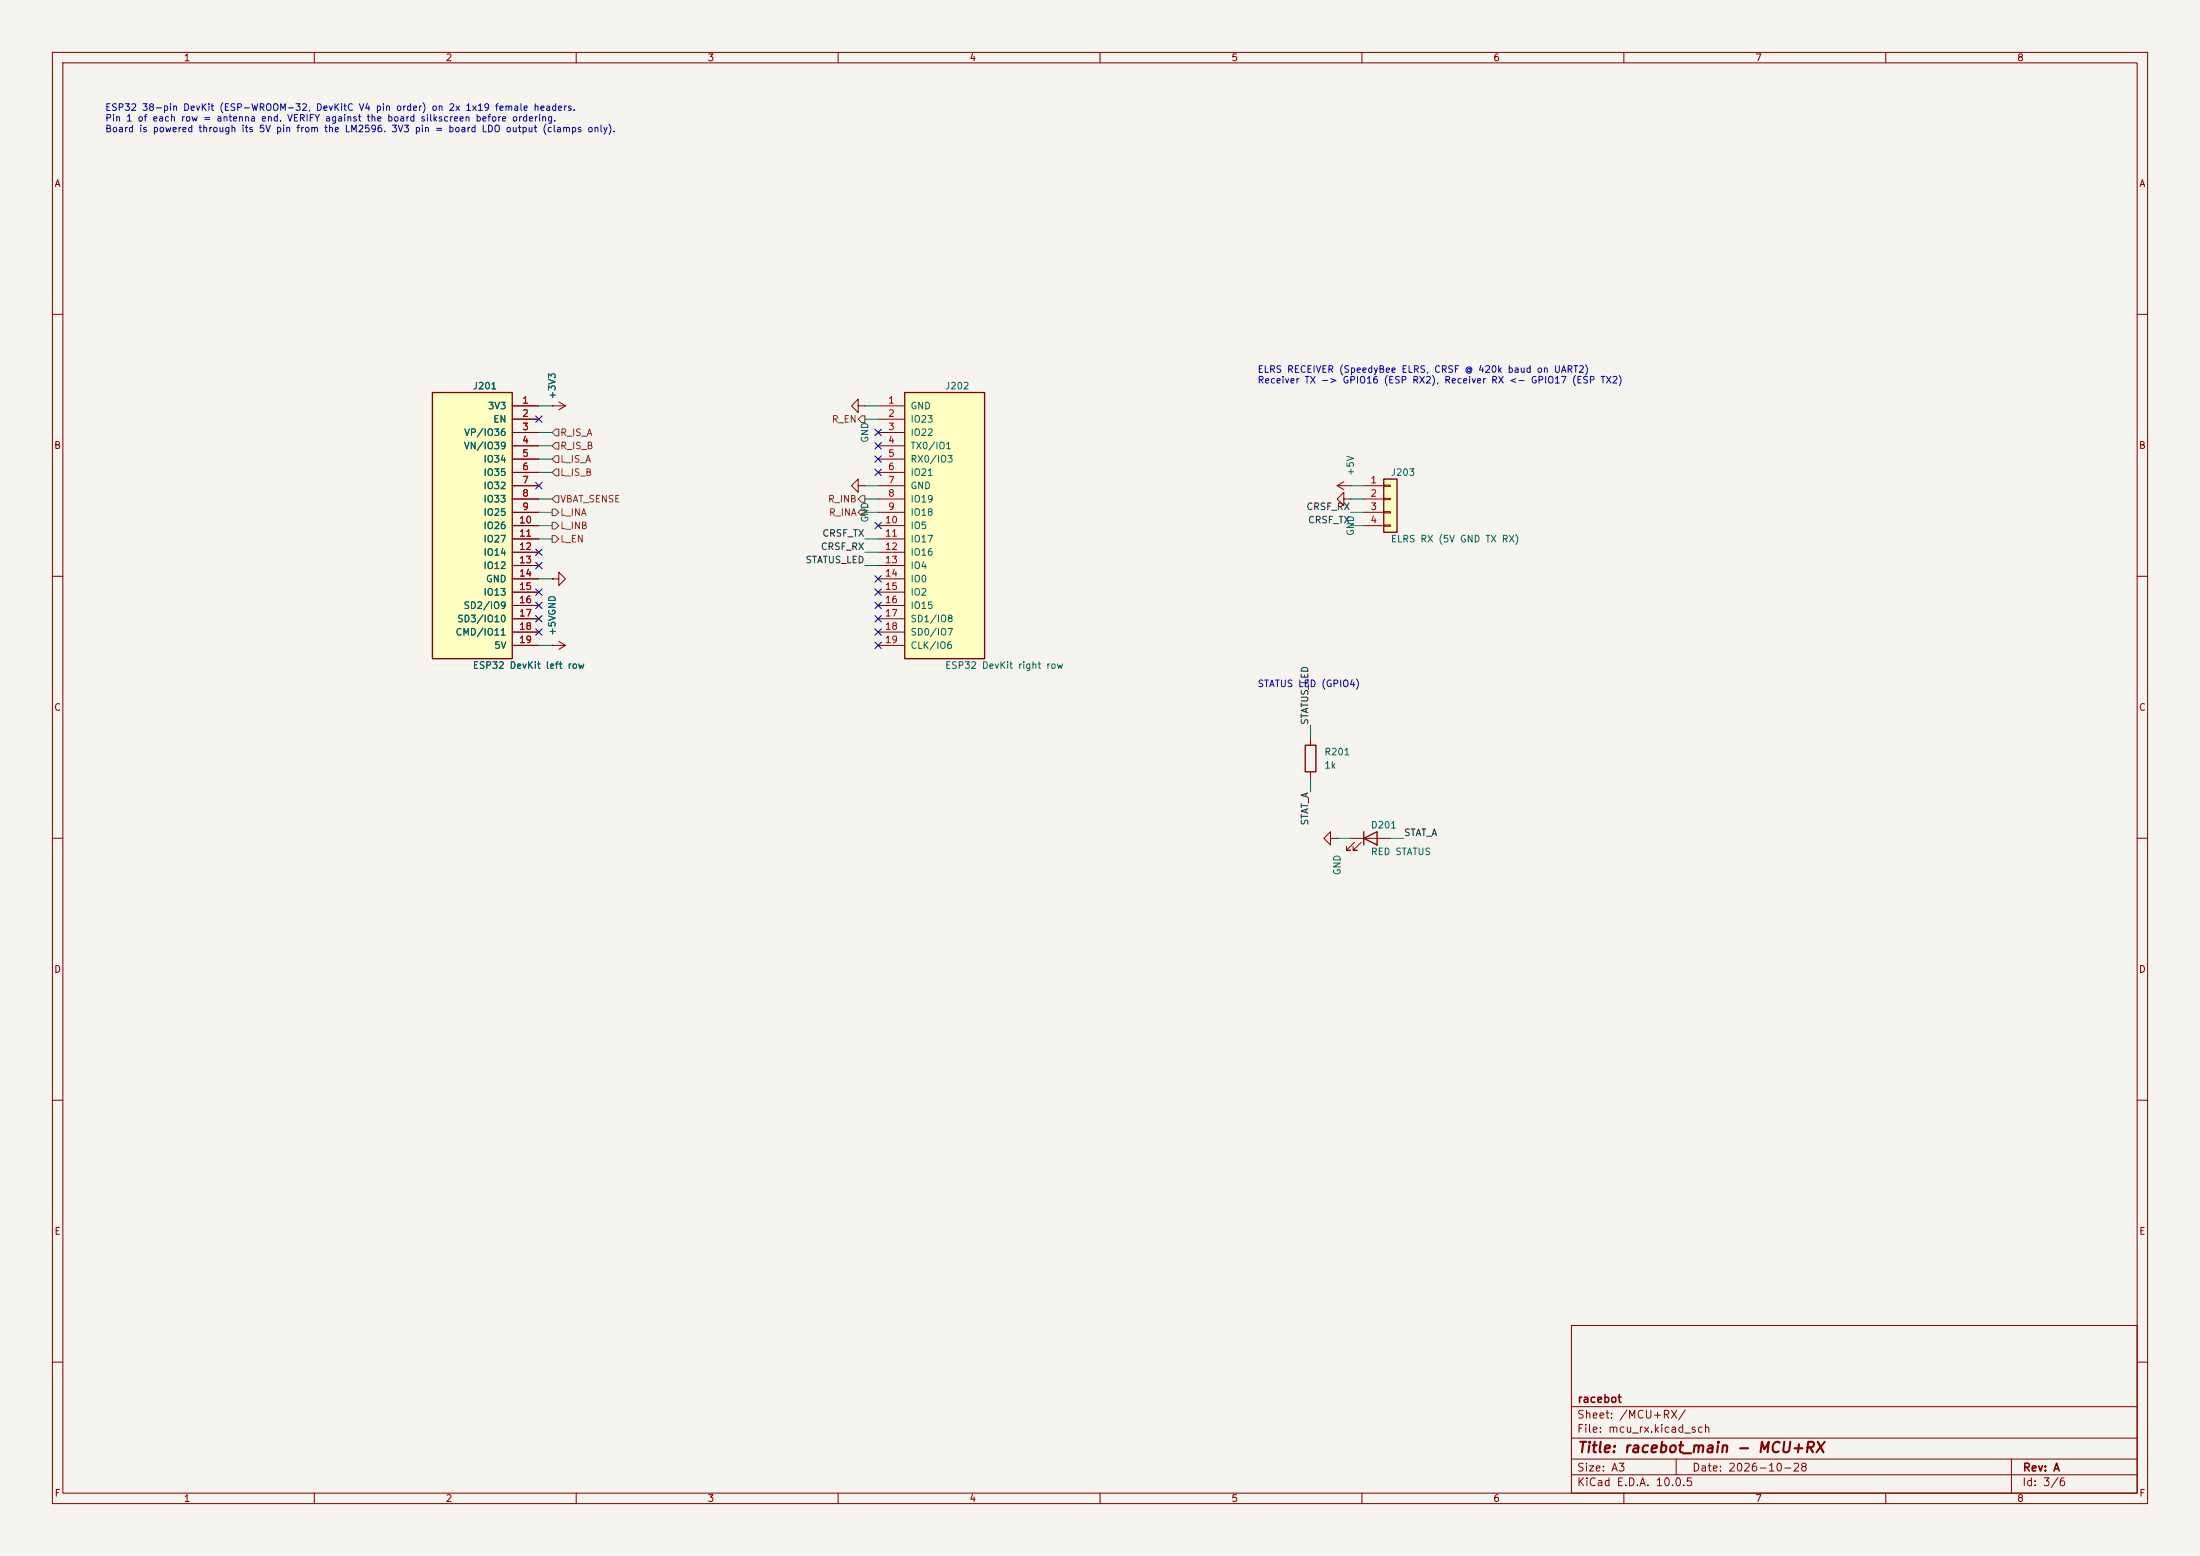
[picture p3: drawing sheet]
(kicad_sch
 (version 20260306)
 (generator "eeschema")
 (generator_version "10.0")
 (paper "A3")
 (title_block
  (title "racebot_main - MCU+RX")
  (date "2026-10-28")
  (rev "A")
  (company "racebot"))
 (lib_symbols
  (symbol "Connector_Generic:Conn_01x04"
   (pin_names
    (offset 1.016) (hide yes)) (exclude_from_sim no) (in_bom yes) (on_board yes)
   (in_pos_files yes)
   (duplicate_pin_numbers_are_jumpers no)
   (property "Reference" "J" (at 0 5.08 0) (show_name no) (do_not_autoplace no) (effects (font (size 1.27 1.27))))
   (property "Value" "Conn_01x04" (at 0 -7.62 0) (show_name no) (do_not_autoplace no) (effects (font (size 1.27 1.27))))
   (property "Footprint" "" (at 0 0 0) (show_name no) (do_not_autoplace no) (hide yes) (effects (font (size 1.27 1.27))))
   (property "Datasheet" "" (at 0 0 0) (show_name no) (do_not_autoplace no) (hide yes) (effects (font (size 1.27 1.27))))
   (property "Description" "Generic connector, single row, 01x04, script generated (kicad-library-utils/schlib/autogen/connector/)" (at 0 0 0) (show_name no) (do_not_autoplace no) (hide yes) (effects (font (size 1.27 1.27))))
   (symbol "Conn_01x04_1_1"
    (rectangle (start -1.27 3.81) (end 1.27 -6.35) (stroke (width 0.254) (type default)) (fill (type background)))
    (rectangle (start -1.27 2.667) (end 0 2.413) (stroke (width 0.1524) (type default)) (fill (type none)))
    (rectangle (start -1.27 0.127) (end 0 -0.127) (stroke (width 0.1524) (type default)) (fill (type none)))
    (rectangle (start -1.27 -2.413) (end 0 -2.667) (stroke (width 0.1524) (type default)) (fill (type none)))
    (rectangle (start -1.27 -4.953) (end 0 -5.207) (stroke (width 0.1524) (type default)) (fill (type none)))
    (pin passive line (at -5.08 2.54 0) (length 3.81) (name "Pin_1" (effects (font (size 1.27 1.27)))) (number "1" (effects (font (size 1.27 1.27)))))
    (pin passive line (at -5.08 0 0) (length 3.81) (name "Pin_2" (effects (font (size 1.27 1.27)))) (number "2" (effects (font (size 1.27 1.27)))))
    (pin passive line (at -5.08 -2.54 0) (length 3.81) (name "Pin_3" (effects (font (size 1.27 1.27)))) (number "3" (effects (font (size 1.27 1.27)))))
    (pin passive line (at -5.08 -5.08 0) (length 3.81) (name "Pin_4" (effects (font (size 1.27 1.27)))) (number "4" (effects (font (size 1.27 1.27))))))
   (embedded_fonts no))
  (symbol "Device:LED"
   (pin_numbers (hide yes))
   (pin_names
    (offset 1.016) (hide yes)) (exclude_from_sim no) (in_bom yes) (on_board yes)
   (in_pos_files yes)
   (duplicate_pin_numbers_are_jumpers no)
   (property "Reference" "D" (at 0 2.54 0) (show_name no) (do_not_autoplace no) (effects (font (size 1.27 1.27))))
   (property "Value" "LED" (at 0 -2.54 0) (show_name no) (do_not_autoplace no) (effects (font (size 1.27 1.27))))
   (property "Footprint" "" (at 0 0 0) (show_name no) (do_not_autoplace no) (hide yes) (effects (font (size 1.27 1.27))))
   (property "Datasheet" "" (at 0 0 0) (show_name no) (do_not_autoplace no) (hide yes) (effects (font (size 1.27 1.27))))
   (property "Description" "Light emitting diode" (at 0 0 0) (show_name no) (do_not_autoplace no) (hide yes) (effects (font (size 1.27 1.27))))
   (property "Sim.Pins" "1=K 2=A" (at 0 0 0) (show_name no) (do_not_autoplace no) (hide yes) (effects (font (size 1.27 1.27))))
   (symbol "LED_0_1"
    (polyline (pts (xy -3.048 -0.762) (xy -4.572 -2.286) (xy -3.81 -2.286) (xy -4.572 -2.286) (xy -4.572 -1.524)) (stroke (width 0) (type default)) (fill (type none)))
    (polyline (pts (xy -1.778 -0.762) (xy -3.302 -2.286) (xy -2.54 -2.286) (xy -3.302 -2.286) (xy -3.302 -1.524)) (stroke (width 0) (type default)) (fill (type none)))
    (polyline (pts (xy -1.27 0) (xy 1.27 0)) (stroke (width 0) (type default)) (fill (type none)))
    (polyline (pts (xy -1.27 -1.27) (xy -1.27 1.27)) (stroke (width 0.254) (type default)) (fill (type none)))
    (polyline (pts (xy 1.27 -1.27) (xy 1.27 1.27) (xy -1.27 0) (xy 1.27 -1.27)) (stroke (width 0.254) (type default)) (fill (type none))))
   (symbol "LED_1_1"
    (pin passive line (at -3.81 0 0) (length 2.54) (name "K" (effects (font (size 1.27 1.27)))) (number "1" (effects (font (size 1.27 1.27)))))
    (pin passive line (at 3.81 0 180) (length 2.54) (name "A" (effects (font (size 1.27 1.27)))) (number "2" (effects (font (size 1.27 1.27))))))
   (embedded_fonts no))
  (symbol "Device:R"
   (pin_numbers (hide yes))
   (pin_names
    (offset 0)) (exclude_from_sim no) (in_bom yes) (on_board yes)
   (in_pos_files yes)
   (duplicate_pin_numbers_are_jumpers no)
   (property "Reference" "R" (at 2.032 0 90) (show_name no) (do_not_autoplace no) (effects (font (size 1.27 1.27))))
   (property "Value" "R" (at 0 0 90) (show_name no) (do_not_autoplace no) (effects (font (size 1.27 1.27))))
   (property "Footprint" "" (at -1.778 0 90) (show_name no) (do_not_autoplace no) (hide yes) (effects (font (size 1.27 1.27))))
   (property "Datasheet" "" (at 0 0 0) (show_name no) (do_not_autoplace no) (hide yes) (effects (font (size 1.27 1.27))))
   (property "Description" "Resistor" (at 0 0 0) (show_name no) (do_not_autoplace no) (hide yes) (effects (font (size 1.27 1.27))))
   (symbol "R_0_1"
    (rectangle (start -1.016 -2.54) (end 1.016 2.54) (stroke (width 0.254) (type default)) (fill (type none))))
   (symbol "R_1_1"
    (pin passive line (at 0 3.81 270) (length 1.27) (name "" (effects (font (size 1.27 1.27)))) (number "1" (effects (font (size 1.27 1.27)))))
    (pin passive line (at 0 -3.81 90) (length 1.27) (name "" (effects (font (size 1.27 1.27)))) (number "2" (effects (font (size 1.27 1.27))))))
   (embedded_fonts no))
  (symbol "power:+3V3"
   (power global)
   (pin_numbers (hide yes))
   (pin_names
    (offset 0) (hide yes)) (exclude_from_sim no) (in_bom yes) (on_board yes)
   (in_pos_files yes)
   (duplicate_pin_numbers_are_jumpers no)
   (property "Reference" "#PWR" (at 0 -3.81 0) (show_name no) (do_not_autoplace no) (hide yes) (effects (font (size 1.27 1.27))))
   (property "Value" "+3V3" (at 0 3.556 0) (show_name no) (do_not_autoplace no) (effects (font (size 1.27 1.27))))
   (property "Footprint" "" (at 0 0 0) (show_name no) (do_not_autoplace no) (hide yes) (effects (font (size 1.27 1.27))))
   (property "Datasheet" "" (at 0 0 0) (show_name no) (do_not_autoplace no) (hide yes) (effects (font (size 1.27 1.27))))
   (property "Description" "Power symbol creates a global label with name \"+3V3\"" (at 0 0 0) (show_name no) (do_not_autoplace no) (hide yes) (effects (font (size 1.27 1.27))))
   (symbol "+3V3_0_1"
    (polyline (pts (xy -0.762 1.27) (xy 0 2.54)) (stroke (width 0) (type default)) (fill (type none)))
    (polyline (pts (xy 0 2.54) (xy 0.762 1.27)) (stroke (width 0) (type default)) (fill (type none)))
    (polyline (pts (xy 0 0) (xy 0 2.54)) (stroke (width 0) (type default)) (fill (type none))))
   (symbol "+3V3_1_1"
    (pin power_in line (at 0 0 90) (length 0) (name "" (effects (font (size 1.27 1.27)))) (number "1" (effects (font (size 1.27 1.27))))))
   (embedded_fonts no))
  (symbol "power:+5V"
   (power global)
   (pin_numbers (hide yes))
   (pin_names
    (offset 0) (hide yes)) (exclude_from_sim no) (in_bom yes) (on_board yes)
   (in_pos_files yes)
   (duplicate_pin_numbers_are_jumpers no)
   (property "Reference" "#PWR" (at 0 -3.81 0) (show_name no) (do_not_autoplace no) (hide yes) (effects (font (size 1.27 1.27))))
   (property "Value" "+5V" (at 0 3.556 0) (show_name no) (do_not_autoplace no) (effects (font (size 1.27 1.27))))
   (property "Footprint" "" (at 0 0 0) (show_name no) (do_not_autoplace no) (hide yes) (effects (font (size 1.27 1.27))))
   (property "Datasheet" "" (at 0 0 0) (show_name no) (do_not_autoplace no) (hide yes) (effects (font (size 1.27 1.27))))
   (property "Description" "Power symbol creates a global label with name \"+5V\"" (at 0 0 0) (show_name no) (do_not_autoplace no) (hide yes) (effects (font (size 1.27 1.27))))
   (symbol "+5V_0_1"
    (polyline (pts (xy -0.762 1.27) (xy 0 2.54)) (stroke (width 0) (type default)) (fill (type none)))
    (polyline (pts (xy 0 2.54) (xy 0.762 1.27)) (stroke (width 0) (type default)) (fill (type none)))
    (polyline (pts (xy 0 0) (xy 0 2.54)) (stroke (width 0) (type default)) (fill (type none))))
   (symbol "+5V_1_1"
    (pin power_in line (at 0 0 90) (length 0) (name "" (effects (font (size 1.27 1.27)))) (number "1" (effects (font (size 1.27 1.27))))))
   (embedded_fonts no))
  (symbol "power:GND"
   (power global)
   (pin_numbers (hide yes))
   (pin_names
    (offset 0) (hide yes)) (exclude_from_sim no) (in_bom yes) (on_board yes)
   (in_pos_files yes)
   (duplicate_pin_numbers_are_jumpers no)
   (property "Reference" "#PWR" (at 0 -6.35 0) (show_name no) (do_not_autoplace no) (hide yes) (effects (font (size 1.27 1.27))))
   (property "Value" "GND" (at 0 -3.81 0) (show_name no) (do_not_autoplace no) (effects (font (size 1.27 1.27))))
   (property "Footprint" "" (at 0 0 0) (show_name no) (do_not_autoplace no) (hide yes) (effects (font (size 1.27 1.27))))
   (property "Datasheet" "" (at 0 0 0) (show_name no) (do_not_autoplace no) (hide yes) (effects (font (size 1.27 1.27))))
   (property "Description" "Power symbol creates a global label with name \"GND\" , ground" (at 0 0 0) (show_name no) (do_not_autoplace no) (hide yes) (effects (font (size 1.27 1.27))))
   (symbol "GND_0_1"
    (polyline (pts (xy 0 0) (xy 0 -1.27) (xy 1.27 -1.27) (xy 0 -2.54) (xy -1.27 -1.27) (xy 0 -1.27)) (stroke (width 0) (type default)) (fill (type none))))
   (symbol "GND_1_1"
    (pin power_in line (at 0 0 270) (length 0) (name "" (effects (font (size 1.27 1.27)))) (number "1" (effects (font (size 1.27 1.27))))))
   (embedded_fonts no))
  (symbol "racebot:ESP32_DevKit38_L"
   (pin_names
    (offset 1.016)) (exclude_from_sim no) (in_bom yes) (on_board yes)
   (in_pos_files yes)
   (duplicate_pin_numbers_are_jumpers no)
   (property "Reference" "J" (at 0 26.67 0) (show_name no) (do_not_autoplace no) (effects (font (size 1.27 1.27))))
   (property "Value" "ESP32_DevKit38_L" (at 0 -26.67 0) (show_name no) (do_not_autoplace no) (effects (font (size 1.27 1.27))))
   (property "Footprint" "Connector_PinSocket_2.54mm:PinSocket_1x19_P2.54mm_Vertical" (at 0 0 0) (show_name no) (do_not_autoplace no) (hide yes) (effects (font (size 1.27 1.27))))
   (property "Datasheet" "" (at 0 0 0) (show_name no) (do_not_autoplace no) (hide yes) (effects (font (size 1.27 1.27))))
   (property "Description" "1x19 female header row for a 38-pin ESP32-WROOM-32 DevKit (DevKitC V4 pin order)" (at 0 0 0) (show_name no) (do_not_autoplace no) (hide yes) (effects (font (size 1.27 1.27))))
   (symbol "ESP32_DevKit38_L_0_1"
    (rectangle (start -7.62 25.4) (end 7.62 -25.4) (stroke (width 0.254) (type default)) (fill (type background))))
   (symbol "ESP32_DevKit38_L_1_1"
    (pin power_out line (at 12.7 22.86 180) (length 5.08) (name "3V3" (effects (font (size 1.27 1.27)))) (number "1" (effects (font (size 1.27 1.27)))))
    (pin bidirectional line (at 12.7 20.32 180) (length 5.08) (name "EN" (effects (font (size 1.27 1.27)))) (number "2" (effects (font (size 1.27 1.27)))))
    (pin input line (at 12.7 17.78 180) (length 5.08) (name "VP/IO36" (effects (font (size 1.27 1.27)))) (number "3" (effects (font (size 1.27 1.27)))))
    (pin input line (at 12.7 15.24 180) (length 5.08) (name "VN/IO39" (effects (font (size 1.27 1.27)))) (number "4" (effects (font (size 1.27 1.27)))))
    (pin input line (at 12.7 12.7 180) (length 5.08) (name "IO34" (effects (font (size 1.27 1.27)))) (number "5" (effects (font (size 1.27 1.27)))))
    (pin input line (at 12.7 10.16 180) (length 5.08) (name "IO35" (effects (font (size 1.27 1.27)))) (number "6" (effects (font (size 1.27 1.27)))))
    (pin bidirectional line (at 12.7 7.62 180) (length 5.08) (name "IO32" (effects (font (size 1.27 1.27)))) (number "7" (effects (font (size 1.27 1.27)))))
    (pin bidirectional line (at 12.7 5.08 180) (length 5.08) (name "IO33" (effects (font (size 1.27 1.27)))) (number "8" (effects (font (size 1.27 1.27)))))
    (pin bidirectional line (at 12.7 2.54 180) (length 5.08) (name "IO25" (effects (font (size 1.27 1.27)))) (number "9" (effects (font (size 1.27 1.27)))))
    (pin bidirectional line (at 12.7 0 180) (length 5.08) (name "IO26" (effects (font (size 1.27 1.27)))) (number "10" (effects (font (size 1.27 1.27)))))
    (pin bidirectional line (at 12.7 -2.54 180) (length 5.08) (name "IO27" (effects (font (size 1.27 1.27)))) (number "11" (effects (font (size 1.27 1.27)))))
    (pin bidirectional line (at 12.7 -5.08 180) (length 5.08) (name "IO14" (effects (font (size 1.27 1.27)))) (number "12" (effects (font (size 1.27 1.27)))))
    (pin bidirectional line (at 12.7 -7.62 180) (length 5.08) (name "IO12" (effects (font (size 1.27 1.27)))) (number "13" (effects (font (size 1.27 1.27)))))
    (pin passive line (at 12.7 -10.16 180) (length 5.08) (name "GND" (effects (font (size 1.27 1.27)))) (number "14" (effects (font (size 1.27 1.27)))))
    (pin bidirectional line (at 12.7 -12.7 180) (length 5.08) (name "IO13" (effects (font (size 1.27 1.27)))) (number "15" (effects (font (size 1.27 1.27)))))
    (pin bidirectional line (at 12.7 -15.24 180) (length 5.08) (name "SD2/IO9" (effects (font (size 1.27 1.27)))) (number "16" (effects (font (size 1.27 1.27)))))
    (pin bidirectional line (at 12.7 -17.78 180) (length 5.08) (name "SD3/IO10" (effects (font (size 1.27 1.27)))) (number "17" (effects (font (size 1.27 1.27)))))
    (pin bidirectional line (at 12.7 -20.32 180) (length 5.08) (name "CMD/IO11" (effects (font (size 1.27 1.27)))) (number "18" (effects (font (size 1.27 1.27)))))
    (pin power_in line (at 12.7 -22.86 180) (length 5.08) (name "5V" (effects (font (size 1.27 1.27)))) (number "19" (effects (font (size 1.27 1.27))))))
   (embedded_fonts no))
  (symbol "racebot:ESP32_DevKit38_R"
   (pin_names
    (offset 1.016)) (exclude_from_sim no) (in_bom yes) (on_board yes)
   (in_pos_files yes)
   (duplicate_pin_numbers_are_jumpers no)
   (property "Reference" "J" (at 0 26.67 0) (show_name no) (do_not_autoplace no) (effects (font (size 1.27 1.27))))
   (property "Value" "ESP32_DevKit38_R" (at 0 -26.67 0) (show_name no) (do_not_autoplace no) (effects (font (size 1.27 1.27))))
   (property "Footprint" "Connector_PinSocket_2.54mm:PinSocket_1x19_P2.54mm_Vertical" (at 0 0 0) (show_name no) (do_not_autoplace no) (hide yes) (effects (font (size 1.27 1.27))))
   (property "Datasheet" "" (at 0 0 0) (show_name no) (do_not_autoplace no) (hide yes) (effects (font (size 1.27 1.27))))
   (property "Description" "1x19 female header row for a 38-pin ESP32-WROOM-32 DevKit (DevKitC V4 pin order)" (at 0 0 0) (show_name no) (do_not_autoplace no) (hide yes) (effects (font (size 1.27 1.27))))
   (symbol "ESP32_DevKit38_R_0_1"
    (rectangle (start -7.62 25.4) (end 7.62 -25.4) (stroke (width 0.254) (type default)) (fill (type background))))
   (symbol "ESP32_DevKit38_R_1_1"
    (pin passive line (at -12.7 22.86 0) (length 5.08) (name "GND" (effects (font (size 1.27 1.27)))) (number "1" (effects (font (size 1.27 1.27)))))
    (pin bidirectional line (at -12.7 20.32 0) (length 5.08) (name "IO23" (effects (font (size 1.27 1.27)))) (number "2" (effects (font (size 1.27 1.27)))))
    (pin bidirectional line (at -12.7 17.78 0) (length 5.08) (name "IO22" (effects (font (size 1.27 1.27)))) (number "3" (effects (font (size 1.27 1.27)))))
    (pin bidirectional line (at -12.7 15.24 0) (length 5.08) (name "TX0/IO1" (effects (font (size 1.27 1.27)))) (number "4" (effects (font (size 1.27 1.27)))))
    (pin bidirectional line (at -12.7 12.7 0) (length 5.08) (name "RX0/IO3" (effects (font (size 1.27 1.27)))) (number "5" (effects (font (size 1.27 1.27)))))
    (pin bidirectional line (at -12.7 10.16 0) (length 5.08) (name "IO21" (effects (font (size 1.27 1.27)))) (number "6" (effects (font (size 1.27 1.27)))))
    (pin passive line (at -12.7 7.62 0) (length 5.08) (name "GND" (effects (font (size 1.27 1.27)))) (number "7" (effects (font (size 1.27 1.27)))))
    (pin bidirectional line (at -12.7 5.08 0) (length 5.08) (name "IO19" (effects (font (size 1.27 1.27)))) (number "8" (effects (font (size 1.27 1.27)))))
    (pin bidirectional line (at -12.7 2.54 0) (length 5.08) (name "IO18" (effects (font (size 1.27 1.27)))) (number "9" (effects (font (size 1.27 1.27)))))
    (pin bidirectional line (at -12.7 0 0) (length 5.08) (name "IO5" (effects (font (size 1.27 1.27)))) (number "10" (effects (font (size 1.27 1.27)))))
    (pin bidirectional line (at -12.7 -2.54 0) (length 5.08) (name "IO17" (effects (font (size 1.27 1.27)))) (number "11" (effects (font (size 1.27 1.27)))))
    (pin bidirectional line (at -12.7 -5.08 0) (length 5.08) (name "IO16" (effects (font (size 1.27 1.27)))) (number "12" (effects (font (size 1.27 1.27)))))
    (pin bidirectional line (at -12.7 -7.62 0) (length 5.08) (name "IO4" (effects (font (size 1.27 1.27)))) (number "13" (effects (font (size 1.27 1.27)))))
    (pin bidirectional line (at -12.7 -10.16 0) (length 5.08) (name "IO0" (effects (font (size 1.27 1.27)))) (number "14" (effects (font (size 1.27 1.27)))))
    (pin bidirectional line (at -12.7 -12.7 0) (length 5.08) (name "IO2" (effects (font (size 1.27 1.27)))) (number "15" (effects (font (size 1.27 1.27)))))
    (pin bidirectional line (at -12.7 -15.24 0) (length 5.08) (name "IO15" (effects (font (size 1.27 1.27)))) (number "16" (effects (font (size 1.27 1.27)))))
    (pin bidirectional line (at -12.7 -17.78 0) (length 5.08) (name "SD1/IO8" (effects (font (size 1.27 1.27)))) (number "17" (effects (font (size 1.27 1.27)))))
    (pin bidirectional line (at -12.7 -20.32 0) (length 5.08) (name "SD0/IO7" (effects (font (size 1.27 1.27)))) (number "18" (effects (font (size 1.27 1.27)))))
    (pin bidirectional line (at -12.7 -22.86 0) (length 5.08) (name "CLK/IO6" (effects (font (size 1.27 1.27)))) (number "19" (effects (font (size 1.27 1.27))))))
   (embedded_fonts no)))
 (text "ELRS RECEIVER (SpeedyBee ELRS, CRSF @ 420k baud on UART2)\nReceiver TX -> GPIO16 (ESP RX2), Receiver RX <- GPIO17 (ESP TX2)"
  (exclude_from_sim no)
  (at 240 70 0)
  (effects (font (size 1.27 1.27)) (justify left top)))
 (text "ESP32 38-pin DevKit (ESP-WROOM-32, DevKitC V4 pin order) on 2x 1x19 female headers.\nPin 1 of each row = antenna end. VERIFY against the board silkscreen before ordering.\nBoard is powered through its 5V pin from the LM2596. 3V3 pin = board LDO output (clamps only)."
  (exclude_from_sim no)
  (at 20 20 0)
  (effects (font (size 1.27 1.27)) (justify left top)))
 (text "STATUS LED (GPIO4)"
  (exclude_from_sim no)
  (at 240 130 0)
  (effects (font (size 1.27 1.27)) (justify left top)))
 (no_connect
  (at 167.64 113.03))
 (no_connect
  (at 102.87 115.57))
 (no_connect
  (at 167.64 90.17))
 (no_connect
  (at 167.64 118.11))
 (no_connect
  (at 102.87 92.71))
 (no_connect
  (at 102.87 80.01))
 (no_connect
  (at 102.87 113.03))
 (no_connect
  (at 167.64 82.55))
 (no_connect
  (at 102.87 118.11))
 (no_connect
  (at 102.87 120.65))
 (no_connect
  (at 167.64 100.33))
 (no_connect
  (at 167.64 115.57))
 (no_connect
  (at 167.64 110.49))
 (no_connect
  (at 102.87 105.41))
 (no_connect
  (at 167.64 87.63))
 (no_connect
  (at 102.87 107.95))
 (no_connect
  (at 167.64 85.09))
 (no_connect
  (at 167.64 120.65))
 (no_connect
  (at 167.64 123.19))
 (wire
  (pts (xy 167.64 92.71) (xy 165.1 92.71))
  (stroke (width 0) (type default)))
 (wire
  (pts (xy 102.87 82.55) (xy 105.41 82.55))
  (stroke (width 0) (type default)))
 (wire
  (pts (xy 257.81 160.02) (xy 255.27 160.02))
  (stroke (width 0) (type default)))
 (wire
  (pts (xy 102.87 110.49) (xy 105.41 110.49))
  (stroke (width 0) (type default)))
 (wire
  (pts (xy 167.64 80.01) (xy 165.1 80.01))
  (stroke (width 0) (type default)))
 (wire
  (pts (xy 260.35 97.79) (xy 257.81 97.79))
  (stroke (width 0) (type default)))
 (wire
  (pts (xy 167.64 102.87) (xy 165.1 102.87))
  (stroke (width 0) (type default)))
 (wire
  (pts (xy 102.87 95.25) (xy 105.41 95.25))
  (stroke (width 0) (type default)))
 (wire
  (pts (xy 260.35 92.71) (xy 257.81 92.71))
  (stroke (width 0) (type default)))
 (wire
  (pts (xy 167.64 77.47) (xy 165.1 77.47))
  (stroke (width 0) (type default)))
 (wire
  (pts (xy 260.35 95.25) (xy 257.81 95.25))
  (stroke (width 0) (type default)))
 (wire
  (pts (xy 260.35 100.33) (xy 257.81 100.33))
  (stroke (width 0) (type default)))
 (wire
  (pts (xy 167.64 97.79) (xy 165.1 97.79))
  (stroke (width 0) (type default)))
 (wire
  (pts (xy 102.87 77.47) (xy 105.41 77.47))
  (stroke (width 0) (type default)))
 (wire
  (pts (xy 250.19 148.59) (xy 250.19 151.13))
  (stroke (width 0) (type default)))
 (wire
  (pts (xy 167.64 107.95) (xy 165.1 107.95))
  (stroke (width 0) (type default)))
 (wire
  (pts (xy 102.87 97.79) (xy 105.41 97.79))
  (stroke (width 0) (type default)))
 (wire
  (pts (xy 102.87 87.63) (xy 105.41 87.63))
  (stroke (width 0) (type default)))
 (wire
  (pts (xy 265.43 160.02) (xy 267.97 160.02))
  (stroke (width 0) (type default)))
 (wire
  (pts (xy 167.64 105.41) (xy 165.1 105.41))
  (stroke (width 0) (type default)))
 (wire
  (pts (xy 250.19 140.97) (xy 250.19 138.43))
  (stroke (width 0) (type default)))
 (wire
  (pts (xy 102.87 90.17) (xy 105.41 90.17))
  (stroke (width 0) (type default)))
 (wire
  (pts (xy 167.64 95.25) (xy 165.1 95.25))
  (stroke (width 0) (type default)))
 (wire
  (pts (xy 102.87 102.87) (xy 105.41 102.87))
  (stroke (width 0) (type default)))
 (wire
  (pts (xy 102.87 85.09) (xy 105.41 85.09))
  (stroke (width 0) (type default)))
 (wire
  (pts (xy 102.87 123.19) (xy 105.41 123.19))
  (stroke (width 0) (type default)))
 (wire
  (pts (xy 102.87 100.33) (xy 105.41 100.33))
  (stroke (width 0) (type default)))
 (label "STATUS_LED"
  (at 165.1 107.95 180)
  (effects (font (size 1.27 1.27)) (justify right bottom)))
 (label "CRSF_TX"
  (at 165.1 102.87 180)
  (effects (font (size 1.27 1.27)) (justify right bottom)))
 (label "CRSF_RX"
  (at 257.81 97.79 180)
  (effects (font (size 1.27 1.27)) (justify right bottom)))
 (label "CRSF_TX"
  (at 257.81 100.33 180)
  (effects (font (size 1.27 1.27)) (justify right bottom)))
 (label "STATUS_LED"
  (at 250.19 138.43 90)
  (effects (font (size 1.27 1.27)) (justify left bottom)))
 (label "STAT_A"
  (at 267.97 160.02 0)
  (effects (font (size 1.27 1.27)) (justify left bottom)))
 (label "STAT_A"
  (at 250.19 151.13 270)
  (effects (font (size 1.27 1.27)) (justify right bottom)))
 (label "CRSF_RX"
  (at 165.1 105.41 180)
  (effects (font (size 1.27 1.27)) (justify right bottom)))
 (hierarchical_label "R_INA"
  (shape output)
  (at 165.1 97.79 180)
  (effects (font (size 1.27 1.27)) (justify right)))
 (hierarchical_label "L_IS_B"
  (shape input)
  (at 105.41 90.17 0)
  (effects (font (size 1.27 1.27)) (justify left)))
 (hierarchical_label "VBAT_SENSE"
  (shape input)
  (at 105.41 95.25 0)
  (effects (font (size 1.27 1.27)) (justify left)))
 (hierarchical_label "L_INB"
  (shape output)
  (at 105.41 100.33 0)
  (effects (font (size 1.27 1.27)) (justify left)))
 (hierarchical_label "R_IS_A"
  (shape input)
  (at 105.41 82.55 0)
  (effects (font (size 1.27 1.27)) (justify left)))
 (hierarchical_label "L_INA"
  (shape output)
  (at 105.41 97.79 0)
  (effects (font (size 1.27 1.27)) (justify left)))
 (hierarchical_label "L_EN"
  (shape output)
  (at 105.41 102.87 0)
  (effects (font (size 1.27 1.27)) (justify left)))
 (hierarchical_label "R_IS_B"
  (shape input)
  (at 105.41 85.09 0)
  (effects (font (size 1.27 1.27)) (justify left)))
 (hierarchical_label "L_IS_A"
  (shape input)
  (at 105.41 87.63 0)
  (effects (font (size 1.27 1.27)) (justify left)))
 (hierarchical_label "R_INB"
  (shape output)
  (at 165.1 95.25 180)
  (effects (font (size 1.27 1.27)) (justify right)))
 (hierarchical_label "R_EN"
  (shape output)
  (at 165.1 80.01 180)
  (effects (font (size 1.27 1.27)) (justify right)))
 (symbol
  (lib_id "Device:LED")
  (at 261.62 160.02 0)
  (unit 1)
  (body_style 1)
  (exclude_from_sim no)
  (in_bom yes)
  (on_board yes)
  (in_pos_files yes)
  (dnp no)
  (property "Reference" "D201" (at 261.62 157.48 0) (show_name no) (do_not_autoplace no) (effects (font (size 1.27 1.27)) (justify left)))
  (property "Value" "RED STATUS" (at 261.62 162.56 0) (show_name no) (do_not_autoplace no) (effects (font (size 1.27 1.27)) (justify left)))
  (property "Footprint" "LED_SMD:LED_0603_1608Metric" (at 261.62 160.02 0) (hide yes) (show_name no) (do_not_autoplace no) (effects (font (size 1.27 1.27))))
  (property "Datasheet" "" (at 261.62 160.02 0) (hide yes) (show_name no) (do_not_autoplace no) (effects (font (size 1.27 1.27))))
  (property "Description" "Light emitting diode" (at 261.62 160.02 0) (hide yes) (show_name no) (do_not_autoplace no) (effects (font (size 1.27 1.27))))
  (property "LCSC" "C2286" (at 261.62 160.02 0) (hide yes) (show_name no) (do_not_autoplace no) (effects (font (size 1.27 1.27))))
  (property "MPN" "KT-0603R" (at 261.62 160.02 0) (hide yes) (show_name no) (do_not_autoplace no) (effects (font (size 1.27 1.27))))
  (pin "1")
  (pin "2"))
 (symbol
  (lib_id "Device:R")
  (at 250.19 144.78 0)
  (unit 1)
  (body_style 1)
  (exclude_from_sim no)
  (in_bom yes)
  (on_board yes)
  (in_pos_files yes)
  (dnp no)
  (property "Reference" "R201" (at 252.73 143.51 0) (show_name no) (do_not_autoplace no) (effects (font (size 1.27 1.27)) (justify left)))
  (property "Value" "1k" (at 252.73 146.05 0) (show_name no) (do_not_autoplace no) (effects (font (size 1.27 1.27)) (justify left)))
  (property "Footprint" "Resistor_SMD:R_0603_1608Metric" (at 250.19 144.78 0) (hide yes) (show_name no) (do_not_autoplace no) (effects (font (size 1.27 1.27))))
  (property "Datasheet" "" (at 250.19 144.78 0) (hide yes) (show_name no) (do_not_autoplace no) (effects (font (size 1.27 1.27))))
  (property "Description" "Resistor" (at 250.19 144.78 0) (hide yes) (show_name no) (do_not_autoplace no) (effects (font (size 1.27 1.27))))
  (property "LCSC" "C21190" (at 250.19 144.78 0) (hide yes) (show_name no) (do_not_autoplace no) (effects (font (size 1.27 1.27))))
  (property "MPN" "0603WAF1001T5E" (at 250.19 144.78 0) (hide yes) (show_name no) (do_not_autoplace no) (effects (font (size 1.27 1.27))))
  (pin "1")
  (pin "2"))
 (symbol
  (lib_id "racebot:ESP32_DevKit38_L")
  (at 90.17 100.33 0)
  (unit 1)
  (body_style 1)
  (exclude_from_sim no)
  (in_bom yes)
  (on_board yes)
  (in_pos_files yes)
  (dnp no)
  (property "Reference" "J201" (at 90.17 73.66 0) (show_name no) (do_not_autoplace no) (effects (font (size 1.27 1.27)) (justify left)))
  (property "Value" "ESP32 DevKit left row" (at 90.17 127 0) (show_name no) (do_not_autoplace no) (effects (font (size 1.27 1.27)) (justify left)))
  (property "Footprint" "Connector_PinSocket_2.54mm:PinSocket_1x19_P2.54mm_Vertical" (at 90.17 100.33 0) (hide yes) (show_name no) (do_not_autoplace no) (effects (font (size 1.27 1.27))))
  (property "Datasheet" "" (at 90.17 100.33 0) (hide yes) (show_name no) (do_not_autoplace no) (effects (font (size 1.27 1.27))))
  (property "Description" "1x19 female header row for a 38-pin ESP32-WROOM-32 DevKit (DevKitC V4 pin order)" (at 90.17 100.33 0) (hide yes) (show_name no) (do_not_autoplace no) (effects (font (size 1.27 1.27))))
  (property "LCSC" "C319202" (at 90.17 100.33 0) (hide yes) (show_name no) (do_not_autoplace no) (effects (font (size 1.27 1.27))))
  (property "MPN" "2.54-1*19PFemale" (at 90.17 100.33 0) (hide yes) (show_name no) (do_not_autoplace no) (effects (font (size 1.27 1.27))))
  (pin "1")
  (pin "2")
  (pin "3")
  (pin "4")
  (pin "5")
  (pin "6")
  (pin "7")
  (pin "8")
  (pin "9")
  (pin "10")
  (pin "11")
  (pin "12")
  (pin "13")
  (pin "14")
  (pin "15")
  (pin "16")
  (pin "17")
  (pin "18")
  (pin "19"))
 (symbol
  (lib_id "power:GND")
  (at 257.81 95.25 270)
  (unit 1)
  (body_style 1)
  (exclude_from_sim no)
  (in_bom no)
  (on_board no)
  (in_pos_files yes)
  (dnp no)
  (property "Reference" "#PWR307" (at 257.81 99.06 0) (hide yes) (show_name no) (do_not_autoplace no) (effects (font (size 1.27 1.27))))
  (property "Value" "GND" (at 257.81 100.33 0) (show_name no) (do_not_autoplace no) (effects (font (size 1.27 1.27))))
  (property "Footprint" "" (at 257.81 95.25 0) (hide yes) (show_name no) (do_not_autoplace no) (effects (font (size 1.27 1.27))))
  (property "Datasheet" "" (at 257.81 95.25 0) (hide yes) (show_name no) (do_not_autoplace no) (effects (font (size 1.27 1.27))))
  (property "Description" "Power symbol creates a global label with name \"GND\" , ground" (at 257.81 95.25 0) (hide yes) (show_name no) (do_not_autoplace no) (effects (font (size 1.27 1.27))))
  (pin "1"))
 (symbol
  (lib_id "power:GND")
  (at 105.41 110.49 90)
  (unit 1)
  (body_style 1)
  (exclude_from_sim no)
  (in_bom no)
  (on_board no)
  (in_pos_files yes)
  (dnp no)
  (property "Reference" "#PWR302" (at 105.41 114.3 0) (hide yes) (show_name no) (do_not_autoplace no) (effects (font (size 1.27 1.27))))
  (property "Value" "GND" (at 105.41 115.57 0) (show_name no) (do_not_autoplace no) (effects (font (size 1.27 1.27))))
  (property "Footprint" "" (at 105.41 110.49 0) (hide yes) (show_name no) (do_not_autoplace no) (effects (font (size 1.27 1.27))))
  (property "Datasheet" "" (at 105.41 110.49 0) (hide yes) (show_name no) (do_not_autoplace no) (effects (font (size 1.27 1.27))))
  (property "Description" "Power symbol creates a global label with name \"GND\" , ground" (at 105.41 110.49 0) (hide yes) (show_name no) (do_not_autoplace no) (effects (font (size 1.27 1.27))))
  (pin "1"))
 (symbol
  (lib_id "power:GND")
  (at 165.1 77.47 270)
  (unit 1)
  (body_style 1)
  (exclude_from_sim no)
  (in_bom no)
  (on_board no)
  (in_pos_files yes)
  (dnp no)
  (property "Reference" "#PWR304" (at 165.1 81.28 0) (hide yes) (show_name no) (do_not_autoplace no) (effects (font (size 1.27 1.27))))
  (property "Value" "GND" (at 165.1 82.55 0) (show_name no) (do_not_autoplace no) (effects (font (size 1.27 1.27))))
  (property "Footprint" "" (at 165.1 77.47 0) (hide yes) (show_name no) (do_not_autoplace no) (effects (font (size 1.27 1.27))))
  (property "Datasheet" "" (at 165.1 77.47 0) (hide yes) (show_name no) (do_not_autoplace no) (effects (font (size 1.27 1.27))))
  (property "Description" "Power symbol creates a global label with name \"GND\" , ground" (at 165.1 77.47 0) (hide yes) (show_name no) (do_not_autoplace no) (effects (font (size 1.27 1.27))))
  (pin "1"))
 (symbol
  (lib_id "Connector_Generic:Conn_01x04")
  (at 265.43 95.25 0)
  (unit 1)
  (body_style 1)
  (exclude_from_sim no)
  (in_bom yes)
  (on_board yes)
  (in_pos_files yes)
  (dnp no)
  (property "Reference" "J203" (at 265.43 90.17 0) (show_name no) (do_not_autoplace no) (effects (font (size 1.27 1.27)) (justify left)))
  (property "Value" "ELRS RX (5V GND TX RX)" (at 265.43 102.87 0) (show_name no) (do_not_autoplace no) (effects (font (size 1.27 1.27)) (justify left)))
  (property "Footprint" "Connector_PinHeader_2.54mm:PinHeader_1x04_P2.54mm_Vertical" (at 265.43 95.25 0) (hide yes) (show_name no) (do_not_autoplace no) (effects (font (size 1.27 1.27))))
  (property "Datasheet" "" (at 265.43 95.25 0) (hide yes) (show_name no) (do_not_autoplace no) (effects (font (size 1.27 1.27))))
  (property "Description" "Generic connector, single row, 01x04, script generated (kicad-library-utils/schlib/autogen/connector/)" (at 265.43 95.25 0) (hide yes) (show_name no) (do_not_autoplace no) (effects (font (size 1.27 1.27))))
  (property "LCSC" "C492403" (at 265.43 95.25 0) (hide yes) (show_name no) (do_not_autoplace no) (effects (font (size 1.27 1.27))))
  (property "MPN" "PZ254V-11-04P" (at 265.43 95.25 0) (hide yes) (show_name no) (do_not_autoplace no) (effects (font (size 1.27 1.27))))
  (pin "1")
  (pin "2")
  (pin "3")
  (pin "4"))
 (symbol
  (lib_id "power:+5V")
  (at 257.81 92.71 90)
  (unit 1)
  (body_style 1)
  (exclude_from_sim no)
  (in_bom no)
  (on_board no)
  (in_pos_files yes)
  (dnp no)
  (property "Reference" "#PWR306" (at 257.81 96.52 0) (hide yes) (show_name no) (do_not_autoplace no) (effects (font (size 1.27 1.27))))
  (property "Value" "+5V" (at 257.81 88.9 0) (show_name no) (do_not_autoplace no) (effects (font (size 1.27 1.27))))
  (property "Footprint" "" (at 257.81 92.71 0) (hide yes) (show_name no) (do_not_autoplace no) (effects (font (size 1.27 1.27))))
  (property "Datasheet" "" (at 257.81 92.71 0) (hide yes) (show_name no) (do_not_autoplace no) (effects (font (size 1.27 1.27))))
  (property "Description" "Power symbol creates a global label with name \"+5V\"" (at 257.81 92.71 0) (hide yes) (show_name no) (do_not_autoplace no) (effects (font (size 1.27 1.27))))
  (pin "1"))
 (symbol
  (lib_id "power:+5V")
  (at 105.41 123.19 270)
  (unit 1)
  (body_style 1)
  (exclude_from_sim no)
  (in_bom no)
  (on_board no)
  (in_pos_files yes)
  (dnp no)
  (property "Reference" "#PWR303" (at 105.41 127 0) (hide yes) (show_name no) (do_not_autoplace no) (effects (font (size 1.27 1.27))))
  (property "Value" "+5V" (at 105.41 119.38 0) (show_name no) (do_not_autoplace no) (effects (font (size 1.27 1.27))))
  (property "Footprint" "" (at 105.41 123.19 0) (hide yes) (show_name no) (do_not_autoplace no) (effects (font (size 1.27 1.27))))
  (property "Datasheet" "" (at 105.41 123.19 0) (hide yes) (show_name no) (do_not_autoplace no) (effects (font (size 1.27 1.27))))
  (property "Description" "Power symbol creates a global label with name \"+5V\"" (at 105.41 123.19 0) (hide yes) (show_name no) (do_not_autoplace no) (effects (font (size 1.27 1.27))))
  (pin "1"))
 (symbol
  (lib_id "power:GND")
  (at 165.1 92.71 270)
  (unit 1)
  (body_style 1)
  (exclude_from_sim no)
  (in_bom no)
  (on_board no)
  (in_pos_files yes)
  (dnp no)
  (property "Reference" "#PWR305" (at 165.1 96.52 0) (hide yes) (show_name no) (do_not_autoplace no) (effects (font (size 1.27 1.27))))
  (property "Value" "GND" (at 165.1 97.79 0) (show_name no) (do_not_autoplace no) (effects (font (size 1.27 1.27))))
  (property "Footprint" "" (at 165.1 92.71 0) (hide yes) (show_name no) (do_not_autoplace no) (effects (font (size 1.27 1.27))))
  (property "Datasheet" "" (at 165.1 92.71 0) (hide yes) (show_name no) (do_not_autoplace no) (effects (font (size 1.27 1.27))))
  (property "Description" "Power symbol creates a global label with name \"GND\" , ground" (at 165.1 92.71 0) (hide yes) (show_name no) (do_not_autoplace no) (effects (font (size 1.27 1.27))))
  (pin "1"))
 (symbol
  (lib_id "racebot:ESP32_DevKit38_R")
  (at 180.34 100.33 0)
  (unit 1)
  (body_style 1)
  (exclude_from_sim no)
  (in_bom yes)
  (on_board yes)
  (in_pos_files yes)
  (dnp no)
  (property "Reference" "J202" (at 180.34 73.66 0) (show_name no) (do_not_autoplace no) (effects (font (size 1.27 1.27)) (justify left)))
  (property "Value" "ESP32 DevKit right row" (at 180.34 127 0) (show_name no) (do_not_autoplace no) (effects (font (size 1.27 1.27)) (justify left)))
  (property "Footprint" "Connector_PinSocket_2.54mm:PinSocket_1x19_P2.54mm_Vertical" (at 180.34 100.33 0) (hide yes) (show_name no) (do_not_autoplace no) (effects (font (size 1.27 1.27))))
  (property "Datasheet" "" (at 180.34 100.33 0) (hide yes) (show_name no) (do_not_autoplace no) (effects (font (size 1.27 1.27))))
  (property "Description" "1x19 female header row for a 38-pin ESP32-WROOM-32 DevKit (DevKitC V4 pin order)" (at 180.34 100.33 0) (hide yes) (show_name no) (do_not_autoplace no) (effects (font (size 1.27 1.27))))
  (property "LCSC" "C319202" (at 180.34 100.33 0) (hide yes) (show_name no) (do_not_autoplace no) (effects (font (size 1.27 1.27))))
  (property "MPN" "2.54-1*19PFemale" (at 180.34 100.33 0) (hide yes) (show_name no) (do_not_autoplace no) (effects (font (size 1.27 1.27))))
  (pin "1")
  (pin "2")
  (pin "3")
  (pin "4")
  (pin "5")
  (pin "6")
  (pin "7")
  (pin "8")
  (pin "9")
  (pin "10")
  (pin "11")
  (pin "12")
  (pin "13")
  (pin "14")
  (pin "15")
  (pin "16")
  (pin "17")
  (pin "18")
  (pin "19"))
 (symbol
  (lib_id "power:+3V3")
  (at 105.41 77.47 270)
  (unit 1)
  (body_style 1)
  (exclude_from_sim no)
  (in_bom no)
  (on_board no)
  (in_pos_files yes)
  (dnp no)
  (property "Reference" "#PWR301" (at 105.41 81.28 0) (hide yes) (show_name no) (do_not_autoplace no) (effects (font (size 1.27 1.27))))
  (property "Value" "+3V3" (at 105.41 73.66 0) (show_name no) (do_not_autoplace no) (effects (font (size 1.27 1.27))))
  (property "Footprint" "" (at 105.41 77.47 0) (hide yes) (show_name no) (do_not_autoplace no) (effects (font (size 1.27 1.27))))
  (property "Datasheet" "" (at 105.41 77.47 0) (hide yes) (show_name no) (do_not_autoplace no) (effects (font (size 1.27 1.27))))
  (property "Description" "Power symbol creates a global label with name \"+3V3\"" (at 105.41 77.47 0) (hide yes) (show_name no) (do_not_autoplace no) (effects (font (size 1.27 1.27))))
  (pin "1"))
 (symbol
  (lib_id "power:GND")
  (at 255.27 160.02 270)
  (unit 1)
  (body_style 1)
  (exclude_from_sim no)
  (in_bom no)
  (on_board no)
  (in_pos_files yes)
  (dnp no)
  (property "Reference" "#PWR308" (at 255.27 163.83 0) (hide yes) (show_name no) (do_not_autoplace no) (effects (font (size 1.27 1.27))))
  (property "Value" "GND" (at 255.27 165.1 0) (show_name no) (do_not_autoplace no) (effects (font (size 1.27 1.27))))
  (property "Footprint" "" (at 255.27 160.02 0) (hide yes) (show_name no) (do_not_autoplace no) (effects (font (size 1.27 1.27))))
  (property "Datasheet" "" (at 255.27 160.02 0) (hide yes) (show_name no) (do_not_autoplace no) (effects (font (size 1.27 1.27))))
  (property "Description" "Power symbol creates a global label with name \"GND\" , ground" (at 255.27 160.02 0) (hide yes) (show_name no) (do_not_autoplace no) (effects (font (size 1.27 1.27))))
  (pin "1")))
